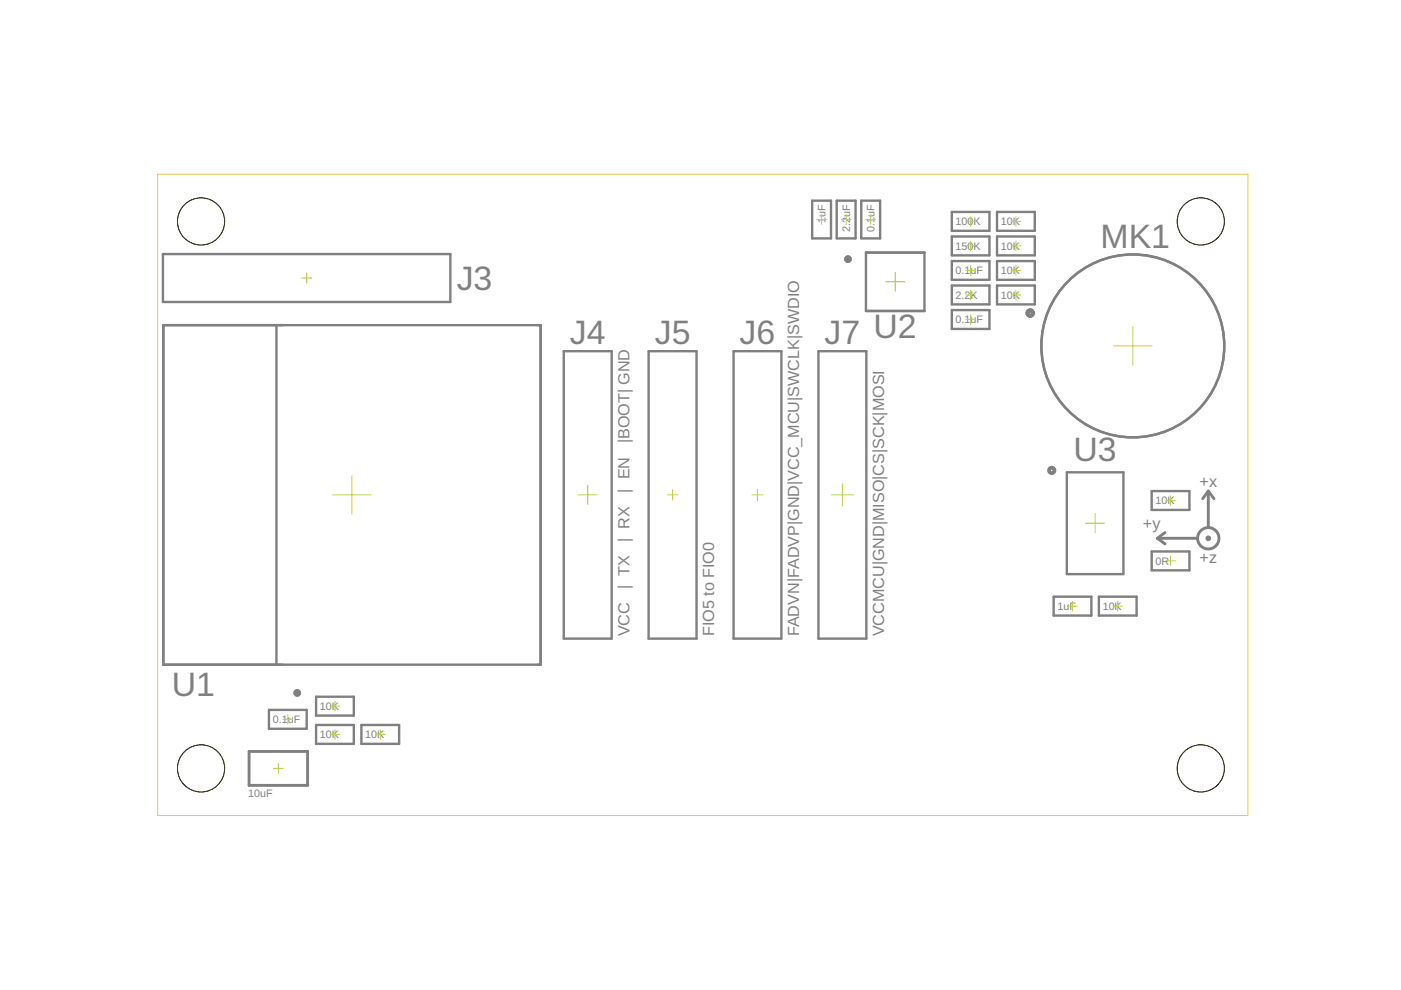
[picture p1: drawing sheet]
<svg xmlns="http://www.w3.org/2000/svg" width="297mm" height="210mm" viewBox="0 0 297 210" stroke-linecap="round" stroke-linejoin="round" font-family="sans-serif">
<g fill="none" stroke="#808080" stroke-width=".61">
<path d="M245.4 114.1h8.4M245.4 114.1l1.6 1.2M247 112.9l-1.6 1.2M256.2 104.1v7.6M256.2 104.1l-1.2 1.6M256.2 104.1l1.2 1.6M52.8 159.3h12.4v7.2h-12.4z"/>
<circle cx="256.2" cy="114.1" r="2.27"/>
<circle cx="256.2" cy="114.1" r=".3"/>
</g>
<g fill="none" stroke="#808080" stroke-width=".51">
<path d="M34.5 53.9h61v10.1h-61zM172.2 42.5h4v8h-4zM177.4 42.5h4v8h-4zM182.6 42.5h4v8h-4zM183.6 53.6h12.4v12.3h-12.4zM201.8 44.9h8v4h-8zM201.8 50.1h8v4h-8zM201.8 55.4h8v3.9h-8zM211.4 50.1h8v4h-8zM211.4 55.4h8v3.9h-8zM211.4 44.9h8v4h-8zM34.6 68.9h80v72h-80z"/>
<path d="M58.6 68.9v72M119.5 74.5h10.2v60.9h-10.2zM137.5 74.5h10.2v60.9h-10.2zM155.5 74.5h10.2v60.9h-10.2zM173.5 74.5h10.2v60.9h-10.2zM201.8 65.7h8v4h-8zM201.8 60.5h8v4h-8zM211.4 60.5h8v4h-8zM226.2 100.1h12v21.6h-12zM244.2 104.1h8v4h-8zM244.2 116.9h8v4h-8zM223.4 126.5h8v4h-8z"/>
<path d="M233 126.5h8v4h-8zM57 150.5h8v4h-8zM67 153.7h8v4h-8zM67 147.7h8v4h-8zM76.6 153.7h8v4h-8z"/>
<circle cx="240.2" cy="73.3" r="19.4"/>
</g>
<g fill="none" stroke="#808080" stroke-width=".8">
<circle cx="179.8" cy="54.9" r=".4"/>
<circle cx="223" cy="99.7" r=".57"/>
<circle cx="63" cy="146.9" r=".4"/>
</g>
<circle cx="218.4" cy="66.4" r=".4" fill="none" stroke="#808080" stroke-width="1.2"/>
<g fill="none" stroke="#afd134" stroke-width=".21">
<path d="M63.9 58.9h2.2M65 57.8v2.2M173.2 46.5h2M174.2 45.5v2.1M178.4 46.5h2M179.4 45.5v2.1M183.6 46.5h2M184.6 45.5v2.1M187.8 59.7h4M189.8 57.7v4.1M204.8 52.1h2M204.8 57.3h2"/>
<path d="M204.8 46.9h2M205.8 45.9v2.1M205.8 51.1v2M205.8 56.3v2.1M214.4 52.1h2M214.4 57.3h2M214.4 46.9h2M215.4 45.9v2.1M215.4 51.1v2M215.4 56.3v2.1M204.8 67.7h2M204.8 62.5h2"/>
<path d="M205.8 61.5v2.1M205.8 66.7v2M214.4 62.5h2M215.4 61.5v2.1M236.1 73.3h8.1M240.2 69.3v8.1M70.5 104.9h8.2M74.6 100.9v8.1M122.6 104.9h4M124.6 102.9v4M141.5 104.9h2.2M142.6 103.8v2.2"/>
<path d="M159.4 104.9h2.4M160.6 103.8v2.3M176.3 104.9h4.7M178.6 102.6v4.7M230.2 110.9h4M232.2 108.9v4M247.2 106.1h2M247.2 118.9h2M248.2 105.1v2M248.2 117.9v2M226.4 128.5h2M227.4 127.5v2"/>
<path d="M236 128.5h2M237 127.5v2M60 152.5h2M61 151.5v2M70 155.7h2M70 149.7h2M71 148.7v2M71 154.7v2M79.6 155.7h2M80.6 154.7v2M58 162.9h2M59 161.9v2"/>
</g>
<g fill="none" stroke="#eec643" stroke-width=".21">
<path d="M33.4 36.9h231.2v136h-231.2z"/>
<circle cx="42.6" cy="46.9" r="5"/>
</g>
<circle cx="42.6" cy="46.9" r="5" fill="#fff" stroke="#000" stroke-width=".21"/>
<circle cx="42.6" cy="162.9" r="5" fill="none" stroke="#eec643" stroke-width=".21"/>
<circle cx="42.6" cy="162.9" r="5" fill="#fff" stroke="#000" stroke-width=".21"/>
<circle cx="254.6" cy="46.9" r="5" fill="none" stroke="#eec643" stroke-width=".21"/>
<circle cx="254.6" cy="46.9" r="5" fill="#fff" stroke="#000" stroke-width=".21"/>
<circle cx="254.6" cy="162.9" r="5" fill="none" stroke="#eec643" stroke-width=".21"/>
<circle cx="254.6" cy="162.9" r="5" fill="#fff" stroke="#000" stroke-width=".21"/>
<g font-size="7.2" fill="#808080">
<text x="233.3" y="52.6">MK1</text>
<text x="96.8" y="61.5">J3</text>
<text x="120.8" y="72.9">J4</text>
<text x="138.8" y="72.9">J5</text>
<text x="156.8" y="72.9">J6</text>
<text x="174.8" y="72.9">J7 U2</text>
<text x="227.6" y="97.7">U3</text>
<text x="36.4" y="147.5">U1</text>
</g>
<g font-size="3.4" fill="#808080">
<text x="133.4" y="94" transform="rotate(-90 133.4 94)">|BOOT| GND</text>
<text x="133.4" y="104.4" transform="rotate(-90 133.4 104.4)">| EN</text>
<text x="254.3" y="103.4">+x</text>
<text x="242.3" y="112.2">+y</text>
<text x="133.4" y="114.9" transform="rotate(-90 133.4 114.9)">| RX</text>
<text x="254.3" y="119.3">+z</text>
<text x="133.4" y="124.8" transform="rotate(-90 133.4 124.8)">| TX</text>
<text x="133.4" y="134.9" transform="rotate(-90 133.4 134.9)">VCC</text>
<text x="151.4" y="134.9" transform="rotate(-90 151.4 134.9)">FIO5 to FIO0</text>
<text x="169.4" y="134.9" transform="rotate(-90 169.4 134.9)">FADVN|FADVP|GND|VCC_MCU|SWCLK|SWDIO</text>
<text x="187.4" y="134.9" transform="rotate(-90 187.4 134.9)">VCCMCU|GND|MISO|CS|SCK|MOSI</text>
</g>
<g font-size="2.3" fill="#808080">
<text x="175" y="47.3" transform="rotate(-90 175 47.3)">1</text>
<text x="175" y="46" transform="rotate(-90 175 46)">uF</text>
<text x="180.2" y="46" transform="rotate(-90 180.2 46)">uF</text>
<text x="185.4" y="46" transform="rotate(-90 185.4 46)">uF</text>
<text x="202.6" y="47.7">100</text>
<text x="206.4" y="47.7">K</text>
<text x="212.2" y="47.7">10K</text>
<text x="180.2" y="49.2" transform="rotate(-90 180.2 49.2)">2.2</text>
<text x="185.4" y="49.2" transform="rotate(-90 185.4 49.2)">0.1</text>
<text x="202.6" y="52.9">150</text>
<text x="206.4" y="52.9">K</text>
<text x="212.2" y="52.9">10K</text>
<text x="202.6" y="58.1">0.1uF</text>
<text x="212.2" y="58.1">10K</text>
<text x="202.6" y="63.3">2.2K</text>
<text x="212.2" y="63.3">10K</text>
<text x="202.6" y="68.5">0.1uF</text>
<text x="245" y="106.9">10K</text>
<text x="245" y="119.7">0R</text>
<text x="224.2" y="129.3">1uF</text>
<text x="233.8" y="129.3">10K</text>
<text x="57.8" y="153.3">0.1uF</text>
<text x="67.8" y="150.5">10K</text>
<text x="67.8" y="156.5">10K</text>
<text x="77.4" y="156.5">10K</text>
<text x="52.6" y="168.9">10uF</text>
</g>
</svg>
